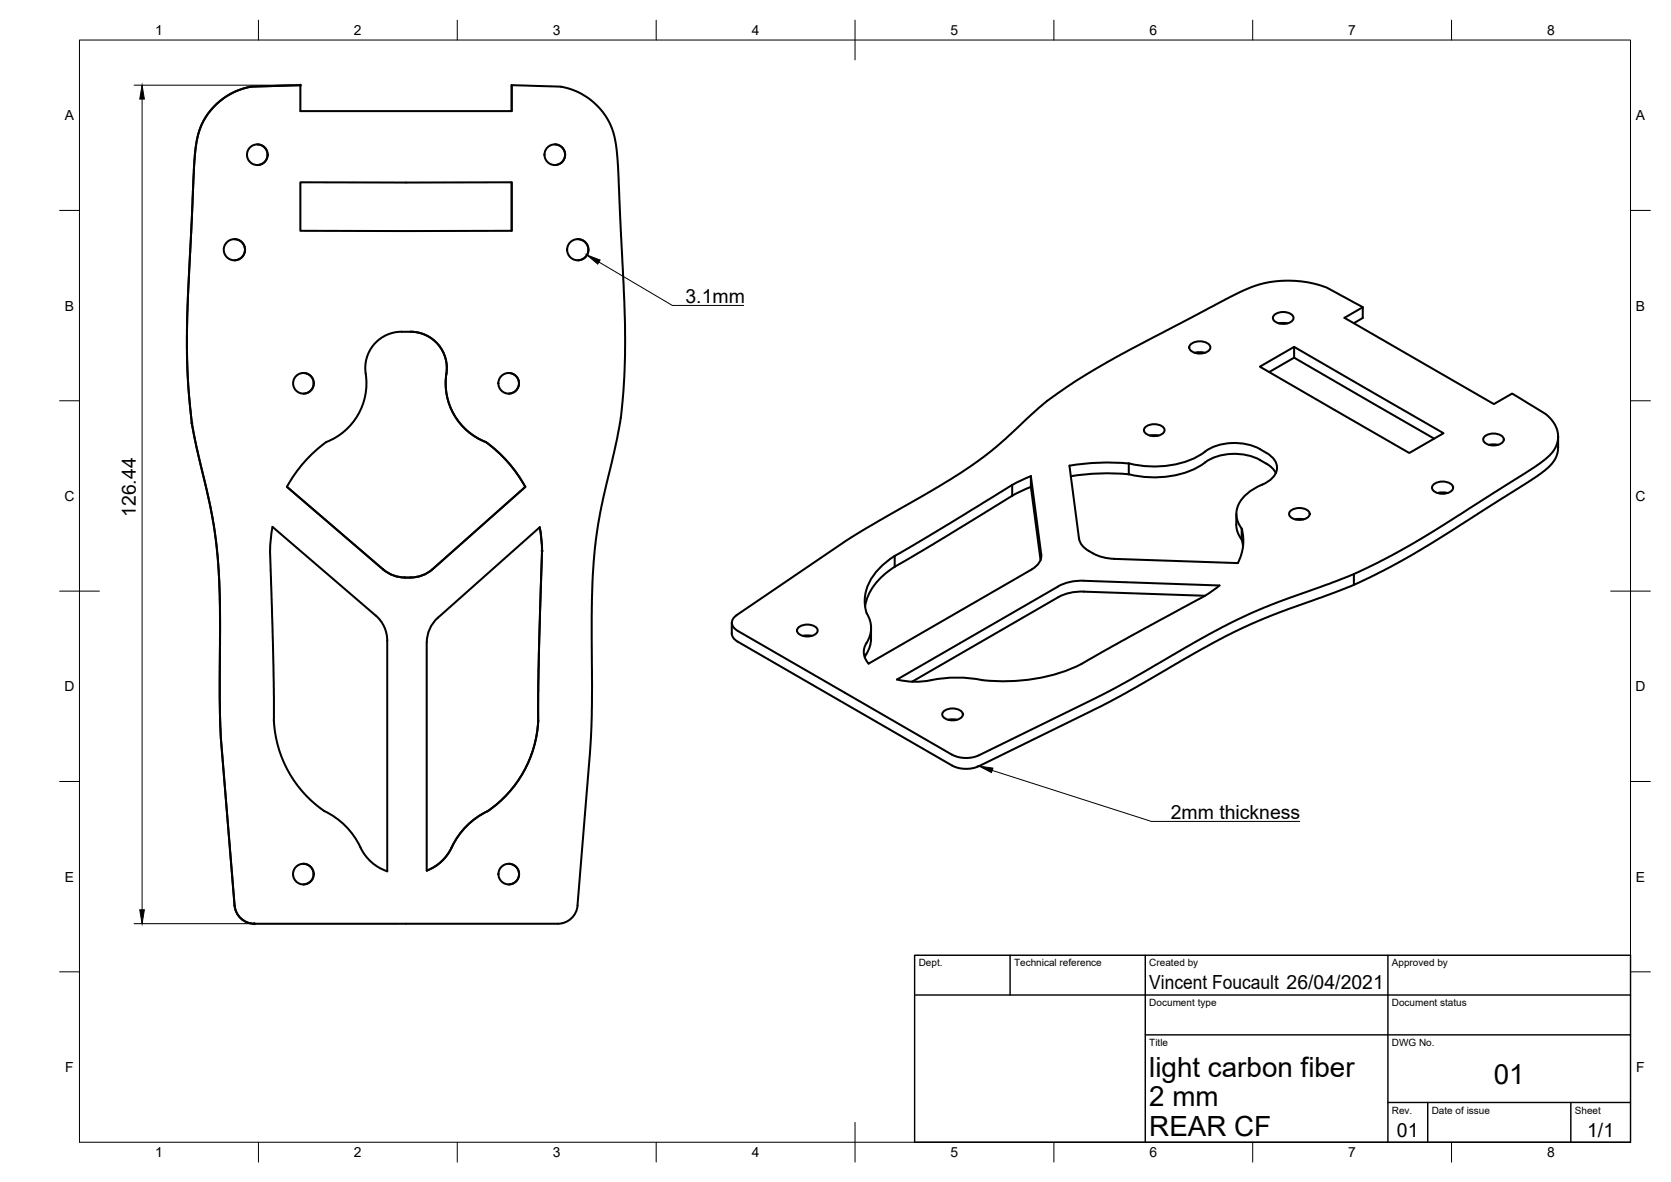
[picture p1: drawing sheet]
<svg xmlns="http://www.w3.org/2000/svg" width="420mm" height="297mm" viewBox="0 0 420 297" stroke-linecap="round" stroke-linejoin="round" font-family="sans-serif">
<!-- layer: Visible -->
<g fill="none" stroke="#000" stroke-width=".51">
<path d="M64.7 36.3a2.59 2.59 0 0 1 2.6 2.6 2.59 2.59 0 0 1-2.6 2.6M75.5 21.4l-9.3 .3a13.2 13.2 0 0 0-5.7 .8l-1.8 .7-2.1 1.3-2.2 1.7-1.3 1.4-1.2 1.6-1.3 2.4-.8 2.2-.5 2.4-.5 5.9-1.7 36.5-.1 11.7 .7 11.1a97.3 97.3 0 0 0 3.1 16.9l2.1 9 .8 4.2 .7 5.1 .5 5.8a453.1 453.1 0 0 1 .3 32.7l.3 10.3M75.5 21.4v6.5h53.2v-6.5M75.5 21.4l-12.4 .4a17 17 0 0 0-14 16.6l-2 41.5-.1 8.6 .2 6.5 1 11.4 1.1 5.6 3.8 16.1 .9 5.4 .7 6.1 .6 12.5-.1 22.7 .3 9.1 3.5 43.6M128.7 21.4l12.4 .4 2 .5 3.2 1.3 2 1.4 2.4 2.2 1.6 2.1a22 22 0 0 1 3 11.5l1.4 28a193.1 193.1 0 0 1-.3 33.1l-.3 3.2-.8 4.6-4.3 18.8-1.5 10.1-.5 6.3-.2 6.3 .1 22.1-.3 11.7-3.4 42.5a5 5 0 0 1-5 4.6h-76.2a5 5 0 0 1-5-4.6M128.7 21.4v6.5M139.5 36.3a2.59 2.59 0 0 1 2.6 2.6 2.59 2.59 0 0 1-2.6 2.6M75.5 45.8h53.2v12.2h-53.2zM128.7 45.8v12.2M58.9 60.1a2.66 2.66 0 0 1 2.7 2.7 2.66 2.66 0 0 1-2.7 2.6M145.3 60.1a2.66 2.66 0 0 1 2.7 2.7 2.66 2.66 0 0 1-2.7 2.6M320.4 79.1a3.6 3.6 0 0 1 4.8 .4 1.61 1.61 0 0 1-1.9 1.8 3.1 3.1 0 0 1-3.1-1l-.1-.4z"/>
<path d="M342.7 77.2l-9.3-5-2.8-.9-3.7-.6-3.8-.2-3.9 .4-4 1.1-3.5 1.5-29.6 15.5-11.5 6.7-7.3 5.1-12.9 11.6-6.4 4.8-8 5.1-15.1 8.6-7.9 4.8-27.8 18.9a2.13 2.13 0 0 0-1.2 2.1 2.13 2.13 0 0 0 1.5 1.8M76.3 93.7a2.59 2.59 0 0 1 2.6 2.6 2.59 2.59 0 0 1-2.6 2.6M127.9 93.7a2.59 2.59 0 0 1 2.6 2.6 2.59 2.59 0 0 1-2.6 2.6M299.4 86.5a3.6 3.6 0 0 1 4.8 .4 1.65 1.65 0 0 1-1.8 1.9 3.2 3.2 0 0 1-3.3-1.1l-.1-.4zM300.4 88.7l1.5-.2 1 .2M316.8 92.1l8.6-4.9 37.6 21.7-8.6 4.9zM319.1 93.5l6.3-3.6 35.2 20.3M321.6 81.3l.8-.2 1.3 .2M325.4 87.2v2.7M340.4 81.2l2.2-1.3 .1-2.7-4.6 2.7 37.5 21.6 4.6-2.6 2.2 1.3 6.3 3.9 1.5 1.5 .8 1.2 .6 1.7 .1 2-.4 1.6a16.1 16.1 0 0 1-6.4 5.9l-27.6 17.4-9.4 5.3-7.5 3.6v2.7M122.2 111.1a33.5 33.5 0 0 1 9.9 11.3 34.2 34.2 0 0 0-9.9-11.3zM122.2 111.1a16 16 0 0 1-9.9-18.1 9.2 9.2 0 0 0-10.2-9.6 9.2 9.2 0 0 0-10.1 10.5 15.8 15.8 0 0 1-10 17.2 34.5 34.5 0 0 0-9.9 11.2l24.3 20.8a10.3 10.3 0 0 0 12.4-.1"/>
<path d="M259.2 119.7l-4.7 2.2M283.8 119.2a58.9 58.9 0 0 0-14.6 .5M283.9 116.5a58.9 58.9 0 0 0-15 .5l2.4 18.4M288 107.3a3.6 3.6 0 0 1 4.7 .4 1.61 1.61 0 0 1-1.8 1.8 3.1 3.1 0 0 1-3.2-1l-.1-.4zM289.2 109.5l.8-.2 1.3 .2M318.4 116.5a13.9 13.9 0 0 0-16.4 .4 24.4 24.4 0 0 1-18.2 2.3M318.4 113.8a13.9 13.9 0 0 0-16.4 .4 24.4 24.4 0 0 1-18.2 2.3v2.7M318.4 116.5l1.5 1.1 .9 1.3M318.4 113.8a4.2 4.2 0 0 1 2.5 4.7l-.5 1.1-1 1-2 1.2M373.3 109.7a3.6 3.6 0 0 1 4.7 .3 1.61 1.61 0 0 1-1.8 1.9 3.1 3.1 0 0 1-3.2-1.1l-.1-.4zM374.5 111.8l.8-.1 1.3 .1M391.8 109.8l-.2 3.9a9.5 9.5 0 0 1-4.6 5.6l-26.8 17-6.6 4-5.6 3-8.6 4.1-18.9 7-10.4 4.5-9.2 4.9-21.9 12.5-32.9 16.2a7.9 7.9 0 0 1-6.7-.1l-53.9-31.2a2.6 2.6 0 0 1-1.5-2"/>
<path d="M135.7 132.5l.4 3 .2 2.9M135.7 132.5l-25.6 22.7M136.3 138.4l-.9 28-.1 14.8M225 139.7a15.4 15.4 0 0 0-7.4 9.7 9.3 9.3 0 0 0 1.1 6.4 6.6 6.6 0 0 1-.8 5.8M254.5 124.6l-19.7 12.1-9.8 5.7M254.5 121.9l-15.8 9.7-13.7 8.1v2.7M254.5 121.9v2.7M259.2 122.4v-2.7l2.6 19.6a3.9 3.9 0 0 1-2.4 3.8M259.2 122.4l2.4 18.3M259.2 122.4l-4.7 2.2M271.3 135.4a5.2 5.2 0 0 0 3.5 3.6 11.8 11.8 0 0 0 5.4 1.4l31.1 1.1M310.9 129.2a10.9 10.9 0 0 0 .2 4.3l1.1 2.1"/>
<path d="M312.2 132.8v2.8M312.2 135.6l.4 1.7M312.2 132.9a11.9 11.9 0 0 1-.9 8.6M317.4 121.8a9.7 9.7 0 0 0-6.4 6.4 5.7 5.7 0 0 0 1.2 4.6M324.5 128.4a3.6 3.6 0 0 1 4.7 .4 1.61 1.61 0 0 1-1.8 1.8 3.1 3.1 0 0 1-3.2-1l-.1-.4zM325.6 130.5l.9-.1 1.3 .1M360.4 121.8a3.6 3.6 0 0 1 4.9 .3 1.65 1.65 0 0 1-1.9 1.9 3.2 3.2 0 0 1-3.2-1l-.1-.4zM361.5 123.9l1-.2 1.5 .2M94.4 154.7l-25.9-22.3-.4 3-.2 3.7 .9 28.8 .1 13.3M94.5 154.7a8.3 8.3 0 0 1 2.9 6.3v58M108.8 143l23.3-20.6-23.3 20.7M110.1 155.2a8.3 8.3 0 0 0-2.8 6.3"/>
<path d="M184 156.5v2.7M185.5 158.5l53.9 31.1a7.9 7.9 0 0 0 6.8 .2M200.8 157.7a3.6 3.6 0 0 1 4.7 .4 1.61 1.61 0 0 1-1.8 1.8 3.1 3.1 0 0 1-3.2-1.1l-.1-.3zM201.9 159.8l.9-.1 1.3 .1M219 157.8v2.8a9.5 9.5 0 0 1-1.6 4.6M225 142.4a15.1 15.1 0 0 0-7.5 10M259.4 143.1l-41 23.7a4.1 4.1 0 0 1-.5-5.2M303 149.7l-30.5-1a12.3 12.3 0 0 0-6.4 1.4l-36.8 21.2M306.6 147.1l-34.1-1.2a12.3 12.3 0 0 0-6.4 1.4l-40.6 23.5M306.6 147.1l-3.8 2.7-28.3 15.6a37.1 37.1 0 0 1-17.5 5.6 49.2 49.2 0 0 1-13.5-.6 38.1 38.1 0 0 0-11.3 .8h-3.9l-2.7-.4M340.4 144.3l-6.4 2.5-14.2 5.1-8.6 3.8-10.1 5.3-22 12.6-33 16.2M107.3 161.5v57.3"/>
<path d="M237.3 178.8a3.6 3.6 0 0 1 4.7 .3 1.61 1.61 0 0 1-1.8 1.9 3.1 3.1 0 0 1-3.2-1.1l-.1-.4zM55.5 185.4l3.5 42.1M55.5 185.4h.1M68.9 181.2a29.3 29.3 0 0 0 15.8 24.5 19.7 19.7 0 0 1 6.4 8.1 11.4 11.4 0 0 0 6.3 5.2M135.3 181.2h.1M135.3 181.2a29.3 29.3 0 0 1-12.7 22.6M238.4 180.9l.9-.1 1.3 .1M76.3 217.1a2.59 2.59 0 0 1 2.6 2.6 2.59 2.59 0 0 1-2.6 2.6M117.7 207.2l2.8-2.2 2.1-1.2a19.5 19.5 0 0 0-9.5 10 11.3 11.3 0 0 1-5.8 5 11.9 11.9 0 0 0 6.8-6.9l1.3-2zM122.6 203.9h.1M127.9 217.1a2.59 2.59 0 0 1 2.6 2.6 2.59 2.59 0 0 1-2.6 2.6"/>
<circle cx="64.7" cy="38.9" r="2.59"/>
<circle cx="139.5" cy="38.9" r="2.59"/>
<circle cx="58.9" cy="62.8" r="2.67"/>
<circle cx="145.3" cy="62.8" r="2.67"/>
<circle cx="76.3" cy="96.3" r="2.59"/>
<circle cx="127.9" cy="96.3" r="2.59"/>
<circle cx="76.3" cy="219.7" r="2.59"/>
<circle cx="127.9" cy="219.7" r="2.59"/>
</g>
<g fill="#000" stroke="#000" stroke-width=".25">
<circle cx="75.5" cy="21.4" r=".24"/>
<circle cx="48.2" cy="106.4" r=".24"/>
<circle cx="136.3" cy="138.4" r=".24"/>
<circle cx="64" cy="232.1" r=".24"/>
</g>
<!-- layer: Border -->
<g fill="none" stroke="#000" stroke-width=".25">
<path d="M20 10.1h390v276.9h-390zM65 5.1v5M115 5.1v5M165 5.1v5M215 5.1v10M265 5.1v5M315 5.1v5M365 5.1v5M15 52.9h5M410 52.9h5M15 100.7h5M410 100.7h5"/>
<path d="M15 148.6h10M405 148.6h10M15 196.4h5M410 196.4h5M15 244.2h5M410 244.2h5M65 287v5M115 287v5M165 287v5M215 282.1v9.9M265 287v5M315 287v5"/>
<path d="M365 287v5"/>
</g>
<!-- layer: TitleBlock -->
<path d="M230 240.1h180v46.9h-180zM230 250h180M254 240.1v9.9M288 240.1v46.9M349 240.1v46.9M288 260.1h122M349 277.1h61M359 277.1v9.9M395 277.1v9.9" fill="none" stroke="#000" stroke-width=".36"/>
<!-- layer: Annotations -->
<path d="M147.6 64.1l3.3 1.2-.6 1.1zM246.1 192.5l3.6 .5-.4 1.1z" fill="#000" stroke="#000" stroke-width=".25"/>
<path d="M150.6 65.9l18.5 10.9h17.9M249.5 193.6l40 12.8h37.3" fill="none" stroke="#000" stroke-width=".25"/>
<!-- layer: Dimensions -->
<path d="M33.7 21.4h39.8M35.7 24.9v203.7M33.7 232.1h66.4" fill="none" stroke="#000" stroke-width=".25"/>
<path d="M35.7 21.4l.6 3.5h-1.2zM35.1 228.6h1.2l-.6 3.5z" fill="#000" stroke="#000" stroke-width=".25"/>
<g font-size="7">
<text x="289" y="270.6">light carbon fiber</text>
<text x="375.6" y="272.3">01</text>
<text x="289" y="278.1">2 mm</text>
<text x="289" y="285.5">REAR CF</text>
</g>
<g font-size="4.9">
<text x="172.4" y="76.1">3.1mm</text>
<text x="34.2" y="129.9" transform="rotate(-90 34.2 129.9)">126.44</text>
<text x="294.4" y="205.7">2mm thickness</text>
<text x="289" y="248.5">Vincent Foucault 26/04/2021</text>
<text x="351.3" y="285.7">01</text>
<text x="399.1" y="285.7">1/1</text>
</g>
<g font-size="3.5">
<text x="39" y="8.8">1</text>
<text x="89" y="8.8">2</text>
<text x="139" y="8.8">3</text>
<text x="189" y="8.8">4</text>
<text x="239" y="8.8">5</text>
<text x="289" y="8.8">6</text>
<text x="339" y="8.8">7</text>
<text x="389" y="8.8">8</text>
<text x="16.3" y="30.2">A</text>
<text x="411.3" y="30.2">A</text>
<text x="16.3" y="78">B</text>
<text x="411.3" y="78">B</text>
<text x="16.2" y="125.9">C</text>
<text x="411.2" y="125.9">C</text>
<text x="16.2" y="173.7">D</text>
<text x="411.2" y="173.7">D</text>
<text x="16.3" y="221.6">E</text>
<text x="411.3" y="221.6">E</text>
<text x="16.4" y="269.4">F</text>
<text x="411.4" y="269.4">F</text>
<text x="39" y="290.8">1</text>
<text x="89" y="290.8">2</text>
<text x="139" y="290.8">3</text>
<text x="189" y="290.8">4</text>
<text x="239" y="290.8">5</text>
<text x="289" y="290.8">6</text>
<text x="339" y="290.8">7</text>
<text x="389" y="290.8">8</text>
</g>
<g font-size="2.5">
<text x="231" y="242.9">Dept.</text>
<text x="255" y="242.9">Technical reference</text>
<text x="289" y="242.9">Created by</text>
<text x="350" y="242.9">Approved by</text>
<text x="289" y="252.8">Document type</text>
<text x="350" y="252.8">Document status</text>
<text x="289" y="262.9">Title</text>
<text x="350" y="262.9">DWG No.</text>
<text x="350" y="279.9">Rev.</text>
<text x="360" y="279.9">Date of issue</text>
<text x="396" y="279.9">Sheet</text>
</g>
</svg>
